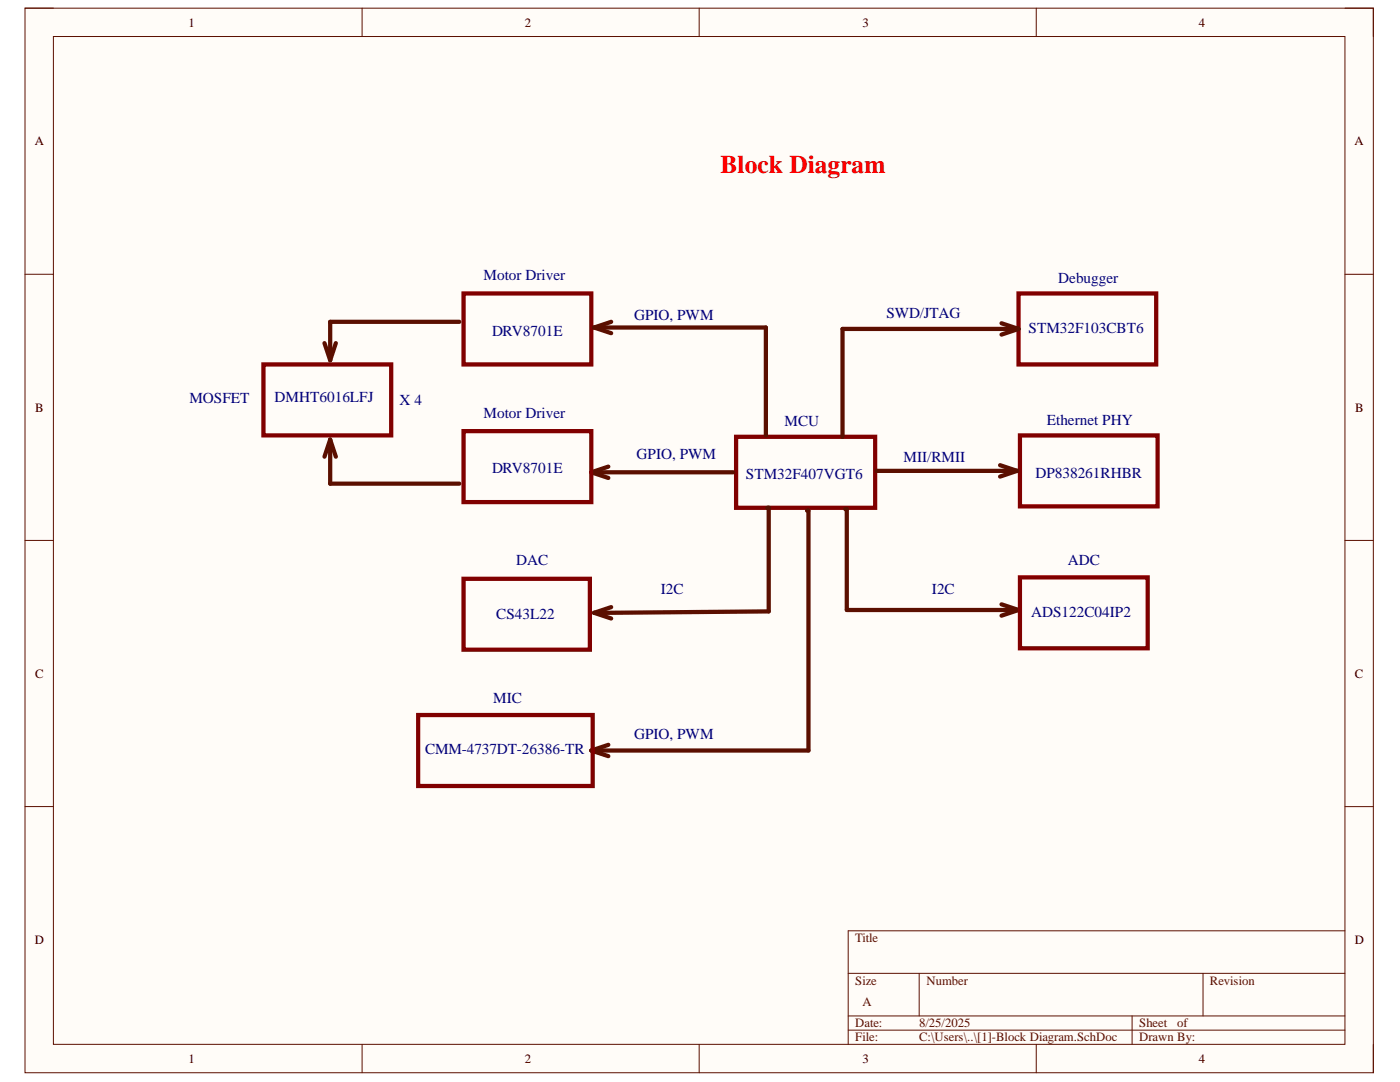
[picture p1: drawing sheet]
<svg xmlns="http://www.w3.org/2000/svg" width="279mm" height="216mm" viewBox="0 0 279 216" stroke-linecap="round" stroke-linejoin="round" font-family="sans-serif">
<path d="M5 1.6h269.1v212.5h-269.1z" fill-rule="evenodd" fill="#fffcf8"/>
<path d="M5 1.6h269.1v212.5h-269.1z" fill="none" stroke="#5b0f00" stroke-width=".2"/>
<path d="M10.7 7.3h257.7v201.1h-257.7z" fill-rule="evenodd" fill="#fffcf8"/>
<g fill="none" stroke="#5b0f00" stroke-width=".2">
<path d="M5 1.6h5.7M10.7 7.3h257.7v201.1h-257.7zM72.3 1.6v5.7M139.5 1.6v5.7M206.8 1.6v5.7M268.4 1.6h5.7v5.7M5 54.7h5.7M268.4 54.7h5.7M5 107.8h5.7M268.4 107.8h5.7M5 160.9h5.7M268.4 161h5.7"/>
<path d="M169.3 194.2h99.1M183.4 194.2v8.5M240.1 194.2v8.5M268.4 185.7h-99.1v22.7M72.3 208.4v5.7M139.5 208.4v5.7M169.3 202.7h99.1M169.3 205.6h99.1M206.8 208.4v5.7M225.9 202.7v5.7M274.1 208.4v5.7"/>
</g>
<path d="M92.5 58.6h25.5v14.1h-25.5zM203.3 58.6h27.4v14.1h-27.4zM52.6 72.7h25.5v14.2h-25.5zM92.5 86h25.5v14.2h-25.5zM146.9 87.2h27.8v14.1h-27.8zM203.6 86.9h27.4v14.1h-27.4zM92.5 115.5h25.2v14.1h-25.2zM203.6 115.2h25.4v14.2h-25.4zM83.5 142.7h34.8v14.1h-34.8z" fill="none" stroke="#800000" stroke-width=".85"/>
<g fill="none" stroke="#5b0f00" stroke-width=".85">
<path d="M64.8 68.5l1.1 3.4M67 68.5l-1.1 3.4M91.7 64.2h-25.8v7.7M118.6 65.4h34.2v21.5M118.6 65.4l3.4 1.1M122 64.2l-3.4 1.2M199.9 64.5l3.4 1.1M203.3 65.6h-35.2v21.6M203.3 65.6l-3.4 1.2M65.9 87.7v8.8h25.8M65.9 87.7l-1.1 3.4M65.9 87.7l1.1 3.4"/>
<path d="M118 94.2h28.3M118 94.2l3.4 1.2M121.4 93.1l-3.4 1.1M174.9 94h28.1M199.6 92.8l3.4 1.2M203 94l-3.4 1.1M153.1 101.3h.3v20.7l-34.8 .3M161.1 101.9h.2v47.9h-43.3M168.7 101.6h.3v20.1M118.6 122.3l3.4 1.1M122 121.1l-3.4 1.2M169 121.7h34.3"/>
<path d="M199.9 120.6l3.4 1.1M203.3 121.7l-3.4 1.1M118 149.8l3.4 1.1M121.4 148.6l-3.4 1.2"/>
</g>
<text font-size="5.1" fill="#f00" x="143.8" y="34.5">Block Diagram</text>
<g font-size="3" fill="#000080">
<text x="96.5" y="55.9">Motor Driver</text>
<text x="211.2" y="56.5">Debugger</text>
<text x="126.5" y="63.8">GPIO, PWM</text>
<text x="176.9" y="63.5">SWD/JTAG</text>
<text x="98.2" y="67">DRV8701E</text>
<text x="205.3" y="66.4">STM32F103CBT6</text>
<text x="37.8" y="80.5">MOSFET</text>
<text x="54.8" y="80.3">DMHT6016LFJ</text>
<text x="79.8" y="80.8">X 4</text>
<text x="96.5" y="83.4">Motor Driver</text>
<text x="156.6" y="85.1">MCU</text>
<text x="208.9" y="84.8">Ethernet PHY</text>
<text x="98.2" y="94.5">DRV8701E</text>
<text x="127" y="91.6">GPIO, PWM</text>
<text x="148.9" y="95.6">STM32F407VGT6</text>
<text x="180.3" y="92.2">MII/RMII</text>
<text x="206.6" y="95.3">DP838261RHBR</text>
<text x="103" y="112.8">DAC</text>
<text x="213.1" y="112.8">ADC</text>
<text x="131.9" y="118.5">I2C</text>
<text x="186" y="118.5">I2C</text>
<text x="99" y="123.6">CS43L22</text>
<text x="205.8" y="123">ADS122C04IP2</text>
<text x="98.5" y="140.3">MIC</text>
<text x="126.5" y="147.4">GPIO, PWM</text>
<text x="84.8" y="150.5">CMM-4737DT-26386-TR</text>
</g>
<g font-size="2.5">
<text x="37.6" y="5.3">1</text>
<text x="104.7" y="5.3">2</text>
<text x="172.1" y="5.3">3</text>
<text x="239.3" y="5.3">4</text>
<text x="6.9" y="29">A</text>
<text x="270.3" y="29">A</text>
<text x="7" y="82.1">B</text>
<text x="270.5" y="82.1">B</text>
<text x="7" y="135.2">C</text>
<text x="270.4" y="135.2">C</text>
<text x="6.9" y="188.3">D</text>
<text x="270.4" y="188.3">D</text>
<text x="37.6" y="212.1">1</text>
<text x="104.7" y="212.1">2</text>
<text x="172.1" y="212.1">3</text>
<text x="239.3" y="212.1">4</text>
</g>
<g font-size="2.5" fill="#5b0f00">
<text x="170.7" y="188">Title</text>
<text x="170.7" y="196.5">Size</text>
<text x="184.9" y="196.5">Number</text>
<text x="241.5" y="196.5">Revision</text>
<text x="172.1" y="200.8">A</text>
<text x="170.7" y="205">Date:</text>
<text x="170.7" y="207.8">File:</text>
<text x="183.5" y="205">8/25/2025</text>
<text x="183.5" y="207.8">C:\Users\..\[1]-Block Diagram.SchDoc</text>
<text x="227.3" y="205">Sheet</text>
<text x="227.3" y="207.8">Drawn By:</text>
<text x="235" y="205">of</text>
</g>
</svg>
